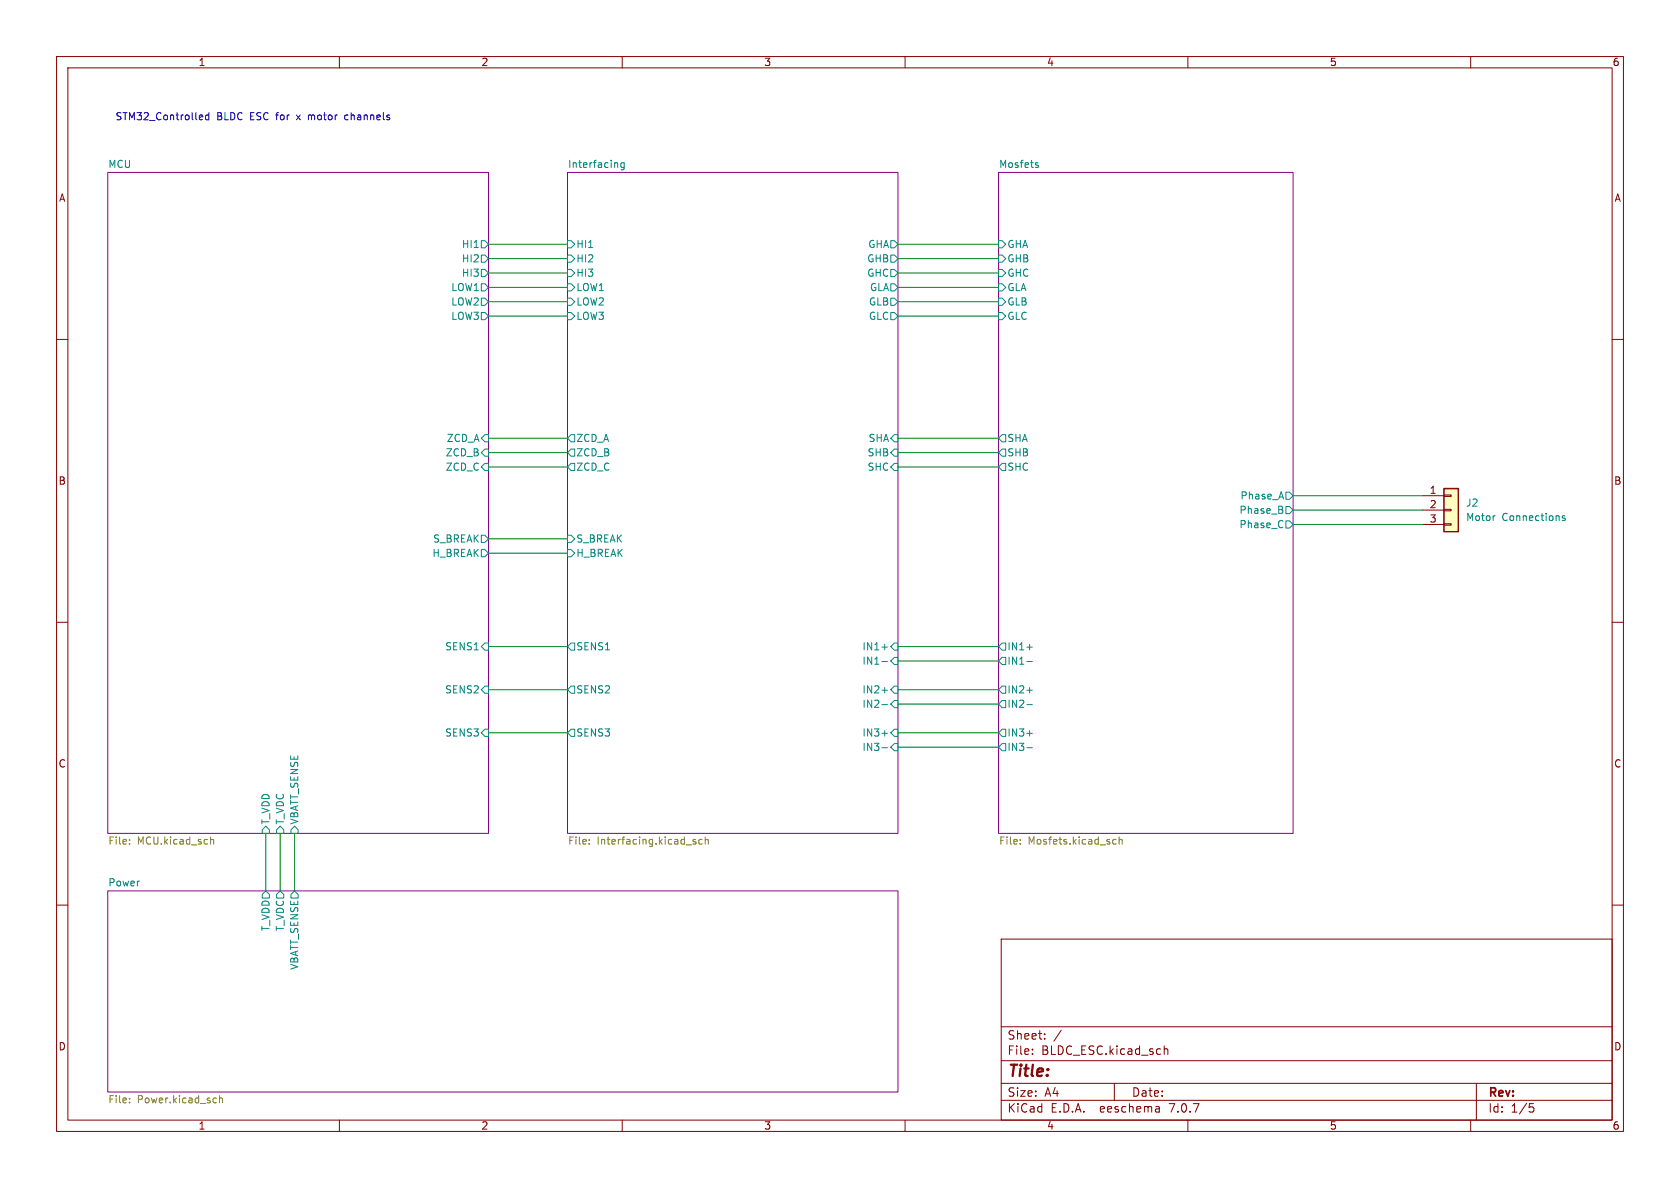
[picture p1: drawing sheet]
<svg xmlns="http://www.w3.org/2000/svg" width="297mm" height="210mm" viewBox="0 0 297 210" stroke-linecap="round" stroke-linejoin="round" font-family="sans-serif">
<g fill="none" stroke="#840000" stroke-width=".18">
<path d="M10 10h277v190h-277zM12 12h273v186h-273zM60 10v2M110 10v2M160 10v2M210 10v2M260 10v2M10 60h2M285 60h2M251.5 87.6h3.8M251.5 90.2h3.8M251.5 92.7h3.8"/>
<path d="M255.3 92.6h1.2v.2h-1.2zM255.3 90h1.2v.3h-1.2zM255.3 87.5h1.2v.3h-1.2zM10 110h2M285 110h2M10 160h2M285 160h2M177 166h108v32h-108zM60 198v2M110 198v2M160 198v2M177 194.5h108"/>
<path d="M177 191.5h108M177 187.5h108M177 181.5h108M182.5 186.3v.1M182.5 185.5v.1M184.7 183.6v.1M184.7 182.8v.1M187.6 182.1l-1.3 2M197 191.5v3M204.9 195.7l.1 .9M205 196.5l-.2 .1M205 196h-.2"/>
<path d="M205.8 184.9v1.5M205.8 185.5l.2-.1 .4 .1 .1 .9M210 198v2M260 198v2M261 191.5v6.5M270.4 195.1h.7M270.5 195.7h.4l.3 .3-.2 .5-.5 .1"/>
</g>
<g fill="#fff" stroke="#fff" stroke-width=".18">
<path d="M176.5 30.5h52.1v116.8h-52.1z"/>
<path d="M100.3 30.5h58.4v116.8h-58.4z"/>
<path d="M19 157.5h139.7v35.5h-139.7z"/>
<path d="M19 30.5h67.4v116.8h-67.4z"/>
</g>
<path d="M19 30.5h67.4v116.8h-67.4zM100.3 30.5h58.4v116.8h-58.4zM176.5 30.5h52.1v116.8h-52.1zM19 157.5h139.7v35.5h-139.7z" fill="none" stroke="#840084" stroke-width=".18"/>
<g fill="none" stroke="#008484" stroke-width=".18">
<path d="M109 28.8l.2 .1v.7M110.3 28.8h-.3l-.3 .2 .2 .5h.4M110.3 28.8v1l-.2 .2h-.3M183.2 29.2h.3l.1 .2-.2 .2h-.2M183.2 28.8h.3M85.1 55.2h.6l.7 .7-.7 .6h-.6zM85.1 50.2h.6l.7 .6-.7 .6h-.6zM85.1 45.1h.6l.7 .6-.7 .7h-.6zM85.1 47.6h.6l.7 .7-.7 .6h-.6zM85.1 42.5h.6l.7 .7-.7 .6h-.6zM85.1 52.7h.6l.7 .6-.7 .7h-.6zM100.3 55.2h.7l.6 .7-.6 .6h-.7z"/>
<path d="M100.3 52.7h.7l.6 .6-.6 .7h-.7zM100.3 50.2h.7l.6 .6-.6 .6h-.7zM100.3 47.6h.7l.6 .7-.6 .6h-.7zM100.3 45.1h.7l.6 .6-.6 .7h-.7zM100.3 42.5h.7l.6 .7-.6 .6h-.7zM157.5 50.2h.6l.6 .6-.6 .6h-.6zM157.5 52.7h.6l.6 .6-.6 .7h-.6zM157.5 55.2h.6l.6 .7-.6 .6h-.6zM157.5 42.5h.6l.6 .7-.6 .6h-.6zM157.5 45.1h.6l.6 .6-.6 .7h-.6zM157.5 47.6h.6l.6 .7-.6 .6h-.6zM176.5 50.2h.7l.6 .6-.6 .6h-.7z"/>
<path d="M176.5 42.5h.7l.6 .7-.6 .6h-.7zM176.5 52.7h.7l.6 .6-.6 .7h-.7zM176.5 45.1h.7l.6 .6-.6 .7h-.7zM176.5 47.6h.7l.6 .7-.6 .6h-.7zM176.5 55.2h.7l.6 .7-.6 .6h-.7zM85.7 76.8h.7v1.3h-.7l-.6-.6zM85.7 79.4h.7v1.2h-.7l-.6-.6zM100.3 77.5l.7-.7h.6v1.3h-.6zM101 79.4h.6v1.2h-.6l-.7-.6zM157.5 77.5l.6-.7h.6v1.3h-.6zM177.2 76.8h.6v1.3h-.6l-.7-.6zM177.2 79.4h.6v1.2h-.6l-.7-.6z"/>
<path d="M85.1 94.6h.6l.7 .7-.7 .6h-.6zM85.1 97.2h.6l.7 .6-.7 .6h-.6zM85.7 81.9h.7v1.3h-.7l-.6-.6zM100.3 82.6l.7-.7h.6v1.3h-.6zM100.3 97.2h.7l.6 .6-.6 .6h-.7zM100.3 94.6h.7l.6 .7-.6 .6h-.7zM157.5 80l.6-.6h.6v1.2h-.6zM157.5 82.6l.6-.7h.6v1.3h-.6zM177.2 81.9h.6v1.3h-.6l-.7-.6zM226.7 90.2v.4M227.3 87h.7l.6 .6-.6 .7h-.7zM227.3 89.5h.7l.6 .7-.6 .6h-.7z"/>
<path d="M227.3 92.1h.7l.6 .6-.6 .6h-.7zM264.2 91.2h.1M276.7 91.2h-.3l-.2 .2v.1l.5 .2v.3h-.5M85.7 113.7h.7v1.2h-.7l-.6-.6zM101 113.7h.6v1.2h-.6l-.7-.6zM155.9 116.9h1M155.9 114.4h1M158.1 116.2h.6v1.3h-.6l-.6-.7zM158.1 113.7h.6v1.2h-.6l-.6-.6zM177.2 116.2h.6v1.3h-.6l-.7-.7zM177.2 113.7h.6v1.2h-.6l-.7-.6zM181.5 116.9h1"/>
<path d="M181.5 114.4h1M85.7 121.3h.7v1.3h-.7l-.6-.7zM85.7 128.9h.7v1.3h-.7l-.6-.7zM100.3 129.5l.7-.6h.6v1.3h-.6zM101 121.3h.6v1.3h-.6l-.7-.7zM155.9 122h1M155.9 124.6h1M155.9 129.6h1M155.9 132.2h1M157.5 124.5l.6-.7h.6v1.3h-.6zM158.1 121.3h.6v1.3h-.6l-.6-.7zM158.1 128.9h.6v1.3h-.6l-.6-.7z"/>
<path d="M158.1 131.4h.6v1.3h-.6l-.6-.6zM177.2 121.3h.6v1.3h-.6l-.7-.7zM177.2 123.8h.6v1.3h-.6l-.7-.6zM177.2 128.9h.6v1.3h-.6l-.7-.7zM177.2 131.4h.6v1.3h-.6l-.7-.6zM181.5 122h1M181.5 124.6h1M181.5 129.6h1M181.5 132.2h1M47 157.5l.6 .6v.7h-1.2v-.7zM47 146.1l.6 .6v.6h-1.2v-.6zM49.5 157.5l.7 .6v.7h-1.3v-.7z"/>
<path d="M49.5 146.1l.7 .6v.6h-1.3v-.6zM52.1 157.5l.6 .6v.7h-1.3v-.7zM52.1 146.1l.6 .6v.6h-1.3v-.6z"/>
</g>
<g fill="none" stroke="#848400" stroke-width=".18">
<path d="M22.9 148.4v.2M22.9 149.1v.1M37.2 148.5l.2-.1h.3l.1 .8M37.2 148v1.2M104.2 149.1v.1M104.2 148.4v.2M122.6 148.7l.4 .3v.2h-.4M122.6 148.4h.4M124.1 148.4h-.3l-.3 .2 .2 .6h.4M124.7 148.5l.2-.1h.3v.8M124.7 148v1.2M180.4 149.1v.1"/>
<path d="M180.4 148.4v.2M196.8 149.1l.2 .1h.3M197.3 148.4h-.3l-.2 .1M197.9 148.5l.1-.1h.3l.1 .8M197.9 148v1.2M22.9 194.8v.1M22.9 194.2v.1M38.1 194.1l.2 .1M38.3 194.9h-.2M38.8 193.7v1.2M38.8 194.2l.2-.1 .3 .1v.7"/>
</g>
<path d="M255.3 86.4h2.5v7.6h-2.5z" fill="#ffffc2" stroke="#ffffc2" stroke-width=".18"/>
<path d="M255.3 86.4h2.5v7.6h-2.5z" fill="none" stroke="#840000" stroke-width=".25"/>
<path d="M36.9 19.9v1.3M35.4 20.3l.4 .1v.2l-.6 .2M35.8 21.1l-.4 .1M36.9 20.4l-.3-.1-.3 .3 .1 .5h.5M54.5 20.3v.9M54.7 20.3l-.2 .2M61.4 20.3l-.3 .1-.2 .2 .1 .5 .4 .1" fill="none" stroke="#0000c2" stroke-width=".18"/>
<g fill="none" stroke="#008400" stroke-width=".18">
<path d="M86.4 43.2h13.9M86.4 45.7h13.9M86.4 50.8h13.9M86.4 48.3h13.9M86.4 55.9h13.9M86.4 53.3h13.9M158.7 43.2h17.8M158.7 45.7h17.8M158.7 50.8h17.8M158.7 48.3h17.8M158.7 55.9h17.8M158.7 53.3h17.8"/>
<path d="M86.4 77.5h13.9M158.7 77.5h17.8M86.4 82.6h13.9M86.4 80h13.9M86.4 95.3h13.9M86.4 97.8h13.9M158.7 82.6h17.8M158.7 80h17.8M228.6 92.7h22.9M228.6 87.6h22.9M228.6 90.2h22.9M86.4 114.3h13.9"/>
<path d="M158.7 114.3h17.8M158.7 116.8h17.8M86.4 121.9h13.9M86.4 129.5h13.9M158.7 121.9h17.8M158.7 129.5h17.8M158.7 124.5h17.8M158.7 132.1h17.8M47 147.3v10.2M49.5 147.3v10.2M52.1 147.3v10.2"/>
</g>
<text font-size="2.8" fill="#840000" x="178" y="190.9">Title:</text>
<g font-size="2.1" fill="#840000">
<text x="178" y="184">Sheet:</text>
<text x="178" y="186.7">File:</text>
<text x="184.1" y="186.7">BLDC_ESC.kicad_sch</text>
<text x="178" y="196.9">KiCad</text>
<text x="178" y="194.1">Size:</text>
<text x="184.7" y="194.1">A4</text>
<text x="185.7" y="196.9">E.D.A.</text>
<text x="194.6" y="196.9">eeschema</text>
<text x="200" y="194.1">Date:</text>
<text x="207" y="196.9">7.0.7</text>
<text x="263" y="194.3">Rev:</text>
<text x="263" y="196.9">Id:</text>
<text x="267.1" y="196.9">1/5</text>
</g>
<g font-size="1.8" fill="#840000">
<text x="35" y="11.9">1</text>
<text x="85" y="11.9">2</text>
<text x="135" y="11.9">3</text>
<text x="185" y="11.9">4</text>
<text x="235" y="11.9">5</text>
<text x="285" y="11.9">6</text>
<text x="10.3" y="35.9">A</text>
<text x="285.3" y="35.9">A</text>
<text x="10.3" y="85.9">B</text>
<text x="252.7" y="87.4">1</text>
<text x="252.7" y="89.9">2</text>
<text x="285.3" y="85.9">B</text>
<text x="252.7" y="92.5">3</text>
<text x="10.3" y="135.9">C</text>
<text x="285.3" y="135.9">C</text>
<text x="10.3" y="185.9">D</text>
<text x="285.3" y="185.9">D</text>
<text x="35" y="199.9">1</text>
<text x="85" y="199.9">2</text>
<text x="135" y="199.9">3</text>
<text x="185" y="199.9">4</text>
<text x="235" y="199.9">5</text>
<text x="285" y="199.9">6</text>
</g>
<g font-size="1.8" fill="#0000c2">
<text x="20.3" y="21.3">STM32_Controlled</text>
<text x="38.3" y="21.3">BLDC</text>
<text x="44.3" y="21.3">ESC for</text>
<text x="52.9" y="21.3">x</text>
<text x="55.1" y="21.3">motor</text>
<text x="61.8" y="21.3">channels</text>
</g>
<g font-size="1.8" fill="#008484">
<text x="19" y="29.8">MCU</text>
<text x="100.3" y="29.8">Interfacing</text>
<text x="176.5" y="29.8">Mosfets</text>
<text x="81.6" y="46.6">HI2</text>
<text x="81.6" y="44">HI1</text>
<text x="101.8" y="46.6">HI2</text>
<text x="101.8" y="44">HI1</text>
<text x="153.2" y="46.6">GHB</text>
<text x="153.4" y="44">GHA</text>
<text x="178" y="44">GHA</text>
<text x="178" y="46.6">GHB</text>
<text x="79.7" y="51.7">LOW1</text>
<text x="81.6" y="49.1">HI3</text>
<text x="101.8" y="51.7">LOW1</text>
<text x="101.8" y="49.1">HI3</text>
<text x="153.2" y="49.1">GHC</text>
<text x="153.7" y="51.7">GLA</text>
<text x="178" y="51.7">GLA</text>
<text x="178" y="49.1">GHC</text>
<text x="79.7" y="56.7">LOW3</text>
<text x="79.7" y="54.2">LOW2</text>
<text x="101.8" y="56.7">LOW3</text>
<text x="101.8" y="54.2">LOW2</text>
<text x="153.5" y="54.2">GLB</text>
<text x="153.5" y="56.7">GLC</text>
<text x="178" y="54.2">GLB</text>
<text x="178" y="56.7">GLC</text>
<text x="78.7" y="80.9">ZCD_B</text>
<text x="78.7" y="83.4">ZCD_C</text>
<text x="78.9" y="78.3">ZCD_A</text>
<text x="101.8" y="78.3">ZCD_A</text>
<text x="101.8" y="80.9">ZCD_B</text>
<text x="101.8" y="83.4">ZCD_C</text>
<text x="153.3" y="80.9">SHB</text>
<text x="153.3" y="83.4">SHC</text>
<text x="153.5" y="78.3">SHA</text>
<text x="178" y="78.3">SHA</text>
<text x="178" y="83.4">SHC</text>
<text x="178" y="80.9">SHB</text>
<text x="219.2" y="88.5">Phase_A</text>
<text x="259.1" y="89.8">J2</text>
<text x="219" y="91">Phase_B</text>
<text x="219" y="93.6">Phase_C</text>
<text x="259.1" y="92.3">Motor</text>
<text x="265.5" y="92.3">Connections</text>
<text x="76.4" y="98.7">H_BREAK</text>
<text x="76.5" y="96.1">S_BREAK</text>
<text x="101.8" y="98.7">H_BREAK</text>
<text x="101.8" y="96.1">S_BREAK</text>
<text x="78.6" y="115.2">SENS1</text>
<text x="101.8" y="115.2">SENS1</text>
<text x="152.4" y="117.7">IN1-</text>
<text x="152.4" y="115.2">IN1+</text>
<text x="178" y="117.7">IN1-</text>
<text x="178" y="115.2">IN1+</text>
<text x="78.6" y="122.8">SENS2</text>
<text x="101.8" y="122.8">SENS2</text>
<text x="152.4" y="122.8">IN2+</text>
<text x="152.4" y="125.3">IN2-</text>
<text x="178" y="122.8">IN2+</text>
<text x="178" y="125.3">IN2-</text>
<text x="78.6" y="130.4">SENS3</text>
<text x="101.8" y="130.4">SENS3</text>
<text x="152.4" y="130.4">IN3+</text>
<text x="178" y="130.4">IN3+</text>
<text x="152.4" y="132.9">IN3-</text>
<text x="178" y="132.9">IN3-</text>
<text x="47.9" y="145.9" transform="rotate(-90 47.9 145.9)">T_VDD</text>
<text x="50.4" y="145.9" transform="rotate(-90 50.4 145.9)">T_VDC</text>
<text x="52.9" y="145.9" transform="rotate(-90 52.9 145.9)">VBATT_SENSE</text>
<text x="19" y="156.8">Power</text>
<text x="47.9" y="164.7" transform="rotate(-90 47.9 164.7)">T_VDD</text>
<text x="50.4" y="164.7" transform="rotate(-90 50.4 164.7)">T_VDC</text>
<text x="52.9" y="171.5" transform="rotate(-90 52.9 171.5)">VBATT_SENSE</text>
</g>
<g font-size="1.8" fill="#848400">
<text x="19" y="149.6">File:</text>
<text x="24.3" y="149.6">MCU.kicad_sch</text>
<text x="100.3" y="149.6">File:</text>
<text x="105.6" y="149.6">Interfacing.kicad_sch</text>
<text x="176.5" y="149.6">File:</text>
<text x="181.8" y="149.6">Mosfets.kicad_sch</text>
<text x="19" y="195.4">File:</text>
<text x="24.3" y="195.4">Power.kicad_sch</text>
</g>
</svg>
